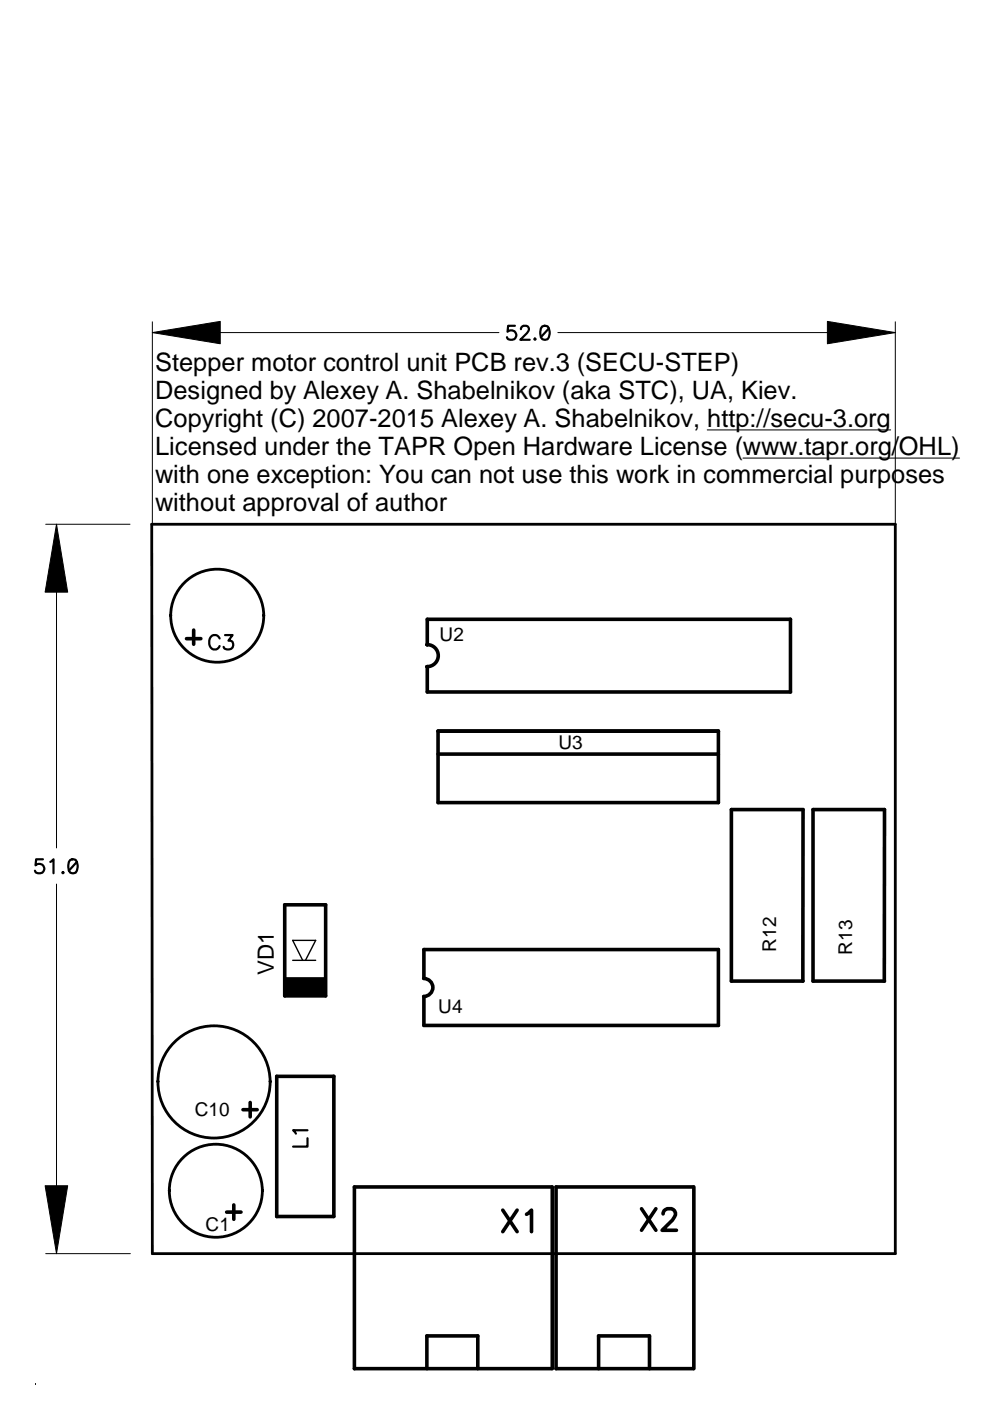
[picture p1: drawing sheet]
<svg xmlns="http://www.w3.org/2000/svg" width="210mm" height="297mm" viewBox="0 0 210 297" stroke-linecap="round" stroke-linejoin="round" font-family="sans-serif">
<g fill="none" stroke="#000" stroke-width=".59">
<path d="M32.2 111.2h157.6v154.6h-157.5z"/>
<circle cx="46.1" cy="130.5" r="9.9"/>
<circle cx="45.4" cy="229.4" r="11.9"/>
<circle cx="45.8" cy="252.5" r="9.9"/>
</g>
<path d="M32.3 70.5h73.5M32.3 68.2v193M118.3 70.5h71.5M189.8 68.2v193M149.9 91.2h38.9M157.5 97.1h46M9.7 111.2h17.9M12 111.2v68.6M12 187.4v78.4M9.7 265.8h17.9" fill="none" stroke="#000" stroke-width=".21"/>
<g fill="#000" stroke="#000" stroke-width=".21">
<path d="M32.3 70.5l14.4-2.4v4.8z" fill-rule="evenodd"/>
<path d="M175.4 68.1l14.4 2.4-14.4 2.4z" fill-rule="evenodd"/>
<path d="M12 111.2l2.4 14.3h-4.8z" fill-rule="evenodd"/>
<path d="M60.4 207.3h8.6v3.8h-8.6z" fill-rule="evenodd"/>
<path d="M9.6 251.4h4.8l-2.4 14.4z" fill-rule="evenodd"/>
</g>
<g fill="none" stroke="#000" stroke-width=".47">
<path d="M109.2 69.1h-1.5l-.1 1.2a1.06 1.06 0 0 1 1.6 0 1.06 1.06 0 0 1-.2 1.6 1.06 1.06 0 0 1-1.5-.4M110.4 69.8l.3-.6 .9-.1a.74 .74 0 0 1 .4 1.1l-1.7 1.8h2M113.4 71.8l.2 .1-.2 .1-.1-.1zM115 69.2a.98 .98 0 0 1 1.4 .4 2.39 2.39 0 0 1-.3 2.3 1.02 1.02 0 0 1-1.4-.4 2.57 2.57 0 0 1 .3-2.3zM116.4 69.6l-1.7 1.9M46.6 135.4a1.14 1.14 0 0 0-1.3-.8 1.14 1.14 0 0 0-.9 1.2 1.34 1.34 0 0 0 .3 1.5 1.34 1.34 0 0 0 1.4 .3l.5-.6M47.7 134.6h1.6l-.9 1.2a.97 .97 0 0 1 1.1 1.2 .97 .97 0 0 1-1.4 .7l-.6-.3-.1-.3M9.1 182.2h-1.4l-.2 1.3a1.06 1.06 0 0 1 1.6-.1 1.06 1.06 0 0 1-.1 1.6 1.06 1.06 0 0 1-1.6-.4M10.7 182.7l.6-.5v3M13.3 184.9l.2 .1-.2 .2-.1-.2zM14.9 182.3a.98 .98 0 0 1 1.4 .4 2.39 2.39 0 0 1-.3 2.3 1.02 1.02 0 0 1-1.4-.4 2.57 2.57 0 0 1 .3-2.3zM16.3 182.7l-1.7 1.9"/>
<path d="M65.2 239.6h-3.1l.6 .8M65.2 241.3v1.8h-3.1"/>
</g>
<g fill="none" stroke="#000" stroke-width=".76">
<path d="M39.5 135.4h3.1M41.1 133.6v3M90.6 136.7h-.1a2.33 2.33 0 0 1 2.4 2.3 2.33 2.33 0 0 1-2.4 2.3h.1M90.6 136.7v-5.4h77v15.4h-77v-5.4M92.9 155h59.4v15.2h-59.4zM92.9 159.9h59.4M60.4 191.8h8.6v19.3h-8.6zM89.8 207.5a1.91 1.91 0 0 1 2 1.9 1.91 1.91 0 0 1-2 1.9M89.9 207.4v-6.1h62.4v16.1h-62.4v-6.1M170.2 208l.1-36.4h-15.2v36.4h15.2M187.5 208v-36.4h-15.1v36.4h15.1M51.5 235.3h3"/>
<path d="M53 233.8v3M58.7 228.2h12.1v29.7h-12.1zM48 257h3.1M49.6 255.5v3M106.6 256.6l3 4.5M109.6 256.6l-3 4.5M111.6 257.5l1.1-.9v4.5M117 251.7h-41.9v38.5h41.9M117.1 251.7v38.5M136 256.3l3.1 4.5M139.1 256.3l-3.1 4.5M140.6 257.4a1.09 1.09 0 0 1 .9-1.1h.9a1.11 1.11 0 0 1 .6 1.7l-.4 .7-2.2 2.1h3"/>
<path d="M147 251.7h-29.1v38.5h29.1M147.1 251.7v38.5M90.5 290.2v-7h10.8v7M126.9 290.2v-7h10.8v7"/>
</g>
<path d="M62.1 203.6h4.8M64.2 203.6l-2.1-4.2h4.8l-2.1 4.2" fill="none" stroke="#000" stroke-width=".3"/>
<path d="M7.5 293.3v.3z" fill="#00f"/>
<g font-size="5.4">
<text x="32.9" y="78.6">Stepper motor control unit PCB rev.3 (SECU-STEP)</text>
<text x="32.9" y="84.6">Designed by Alexey A. Shabelnikov (aka STC), UA, Kiev.</text>
<text x="32.9" y="90.5">Copyright (C) 2007-2015 Alexey A. Shabelnikov, http://secu-3.org</text>
<text x="32.9" y="96.5">Licensed under the TAPR Open Hardware License (www.tapr.org/</text>
<text x="190.6" y="96.5">OHL)</text>
<text x="32.9" y="102.5">with one exception: You can not use this work in commercial purposes</text>
<text x="32.9" y="108.4">without approval of author</text>
</g>
<text font-size="4.7" x="58" y="206.8" transform="rotate(-90 58 206.8)">VD1</text>
<g font-size="4">
<text x="93.2" y="136">U2</text>
<text x="118.4" y="158.7">U3</text>
<text x="164.6" y="201.8" transform="rotate(-90 164.6 201.8)">R12</text>
<text x="180.7" y="202.4" transform="rotate(-90 180.7 202.4)">R13</text>
<text x="92.9" y="214.8">U4</text>
<text x="41.3" y="236.7">C10</text>
<text x="43.6" y="260.9">C1</text>
</g>
</svg>
